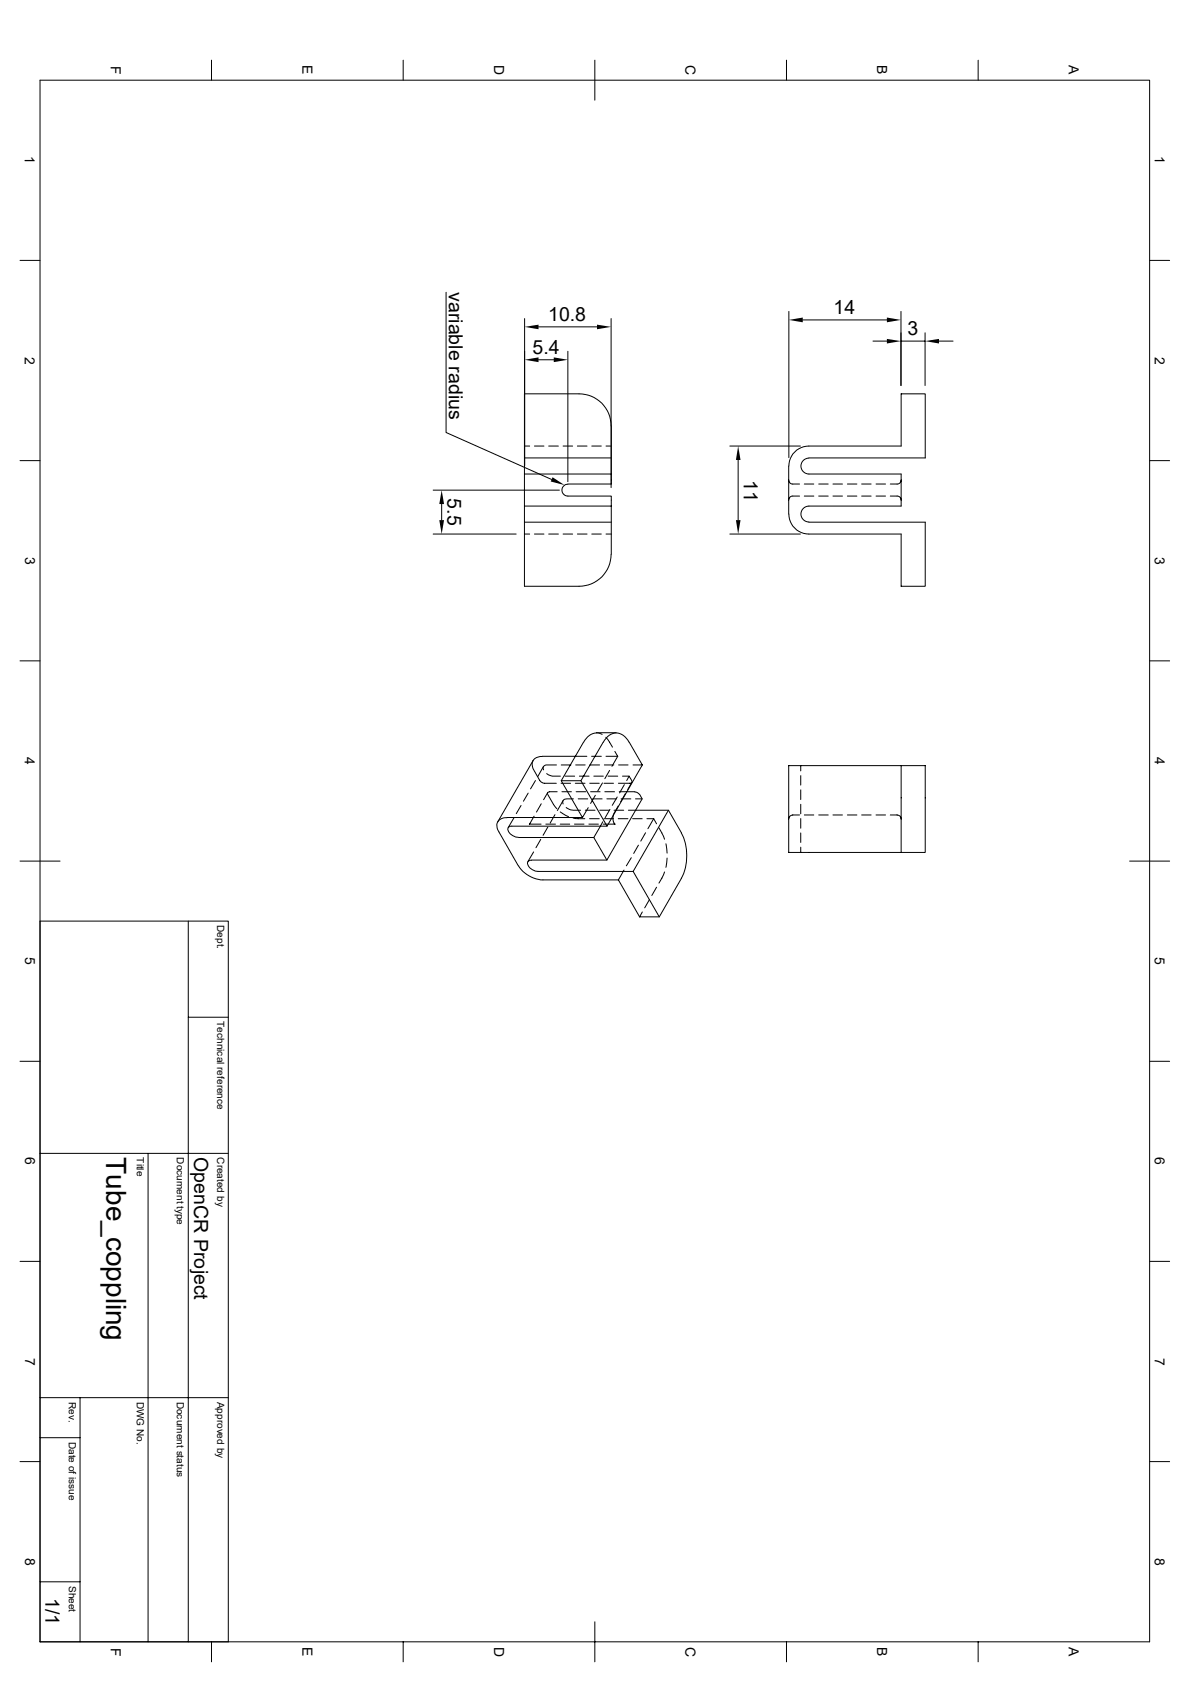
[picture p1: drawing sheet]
<svg xmlns="http://www.w3.org/2000/svg" width="297mm" height="420mm" viewBox="0 0 297 420" stroke-linecap="round" stroke-linejoin="round" font-family="sans-serif">
<g fill="none" stroke="#000" stroke-width=".25">
<path d="M52.8 15v5M100.6 15v5M148.5 15v10M196.3 15v5M244.1 15v5M10 20h276.9v390h-276.9zM5 65h5M111.3 73v35l26.4 11.7M130.9 79.5v36.8M152.5 79.5v42.3M196.9 77.8v36.5M200.4 79.9h21"/>
<path d="M224.9 77.8v18.5M286.9 65h5M134.4 81.6h14.6M134.4 89.8h3.8M141.7 87.7v32.6M217.9 85.2h3.5M224.9 85.2h6M230.9 83.1v13.2M234.4 85.2h3.5M5 115h5M130.9 114.3v4.1M130.9 111.4h1.3"/>
<path d="M133.4 111.4h2.4M136.9 111.4h2.5M140.5 111.4h2.4M144.1 111.4h2.4M147.7 111.4h2.4M151.3 111.4h1.3M152.5 106.3a7.9 7.9 0 0 0-8-8h-13.6v16h21.7M152.6 106.3v12.1M182.2 111.4h17.6M184.2 114.9v15M196.8 119.8a1.01 1.01 0 0 0 1.1 1.1h1.7M201.9 114.4a1.99 1.99 0 0 0-2 2 1.99 1.99 0 0 0 2 2h23v8h-23a1.99 1.99 0 0 0-2 2 1.99 1.99 0 0 0 2 1.9"/>
<path d="M201.9 114.3h29v-16h-6v13.1h-23a5.1 5.1 0 0 0-5 5l-.1 12a5.1 5.1 0 0 0 5.1 4.9h23v13.1h6v-16h-29M224.9 119.8a1.01 1.01 0 0 1-1 1.1h-1.7M286.9 115h5M108.1 133.3h20.7M108.1 122.4h31.5M110.2 125.9v4M130.9 126.4v4M130.9 133.3h1.3M133.4 133.3h2.4M136.9 133.3h2.5M140.5 133.3h2.4M141.7 120.9h10.9v-2.5h-21.7v8h21.7v-2.5h-10.9a1.48 1.48 0 0 1-1.4-1.5 1.48 1.48 0 0 1 1.4-1.5"/>
<path d="M144.1 133.3h2.4M147.7 133.3h2.4M151.3 133.3h1.3M152.6 126.4v12M152.6 130.4h-21.7v16h13.6a7.9 7.9 0 0 0 8-8M182.2 133.3h17.6M199.6 123.9h-1.7a1 1 0 0 0-1.1 1M200.7 123.9h2.4M200.7 120.9h2.4M204.3 123.9h2.4M204.3 120.9h2.4M207.9 123.9h2.4"/>
<path d="M207.9 120.9h2.4M211.5 123.9h2.4M211.5 120.9h2.4M215.1 123.9h2.3M215.1 120.9h2.3M218.7 123.9h2.3M218.7 120.9h2.3M222.2 123.9h1.7a1 1 0 0 1 1 1M5 165h5M286.9 165h5M131.8 198l-1.2 2.1M133.1 189.9a2.28 2.28 0 0 0 .2 2.5l1.4 2.5 .5 .4 .6 .3h3.1"/>
<path d="M133.1 189.9l-8.9 15.3M133.6 194.9l-1.2 2.1M135.6 191.4l-1.4 2.5M136.4 193.2l.8 .4a4.5 4.5 0 0 0 2.7 .2M136.7 197.9l-1 1.8M138.9 191h-2.3a.81 .81 0 0 0-.9 .3 .81 .81 0 0 0 0 .9M139.1 197.7h-1.9a.44 .44 0 0 0-.5 .2 .44 .44 0 0 0 0 .5l1.5 2.5 .8 1M140 195.6h2.4M140.1 191h2.4M140.1 194.9l5.3 9.2M140.3 197.7h2.3M140.5 199.9l-1.4 2.5"/>
<path d="M141.1 193.8h2.3M143.1 199.5h-1.6a.88 .88 0 0 0-.9 .3 .88 .88 0 0 0-.1 .9M143.6 195.6h2.4M143.7 191h2.3M143.8 197.7h2.4M144.3 199.5h2.4M144.6 193.8h2.4M146.5 188.8l-11.7 .1-1.2 .5-.5 .5M147.2 195.6h2.4M147.2 191h2.4M147.4 197.7h2.4M147.7 188.8h2.4"/>
<path d="M147.9 199.5h2.4M148.2 193.8h2.4M148.6 198.6l-1.2 2M148.9 183a3.9 3.9 0 0 0-3.2 2.3M150.4 195.5l-1.2 2M150.7 195.6h2.4M150.8 191h2.4M151 197.7h2.4M151.2 184.1l1.7 2.5M151.5 199.5h2.3M151.8 193.8h2.4M152.1 192.4l-1.1 2"/>
<path d="M153.5 187.6l.7 1.2h-2.9M153.8 183h-4.9l1.4 .4M154.1 199l-1.3 2.1M154.2 188.8l-1.5 2.5M154.4 191h2.4M154.6 197.7h3.9M155 199.5h2.4M155.4 193.8h1.6M155.8 195.9l-1.2 2.1M156.1 198.2l-1.2 2M156.4 194.9l.6-1.1 .6 1.1a.45 .45 0 0 1 .1 .5 .45 .45 0 0 1-.5 .2h-2.9M157 185.3a3.3 3.3 0 0 0-5.4-1.4l-1.1 1.4-5.5 9.6h-4.9l5.5-9.6"/>
<path d="M157.1 185.3l3.2 5.7M157.7 195.4l-1 1.7M158 191h2.3M158.5 197.7l.6 .3 .5 .4M158.6 199.5h1.7M159.7 198.4l.6 1.1-8.8 15.3-3.3-5.7 2.3-3.9M160.3 191l-8.8 15.3-6.5-11.4M199.9 191.2v1.3M199.9 193.7v2.3M199.9 197.2v2.4M224.9 191.2v21.7h6v-21.7h-34.1v21.7h28.1M5 215h10"/>
<path d="M126.5 204.2a2.14 2.14 0 0 0-2.3 1 2.14 2.14 0 0 0 .3 2.5l4.9 8.5M126.5 204.1h18.9M128.3 204.2l-1.5 2.5M129.4 209.1h18.8M129.4 216.2a7.7 7.7 0 0 0 6.1 3.5h18.8M130 201.1l-1.1 2.1M133.2 212.7l-1.5 2.5M133.3 203.8l-1.2 2h2.9M135 209.6l-1.2 2.1M135.1 200.7l-1.2 2.1M136.2 205.8h2.4M136.7 206.5l-1.1 2.1"/>
<path d="M138.5 203.4l-1.2 2.1M139.8 202.7l2.1 1.2M139.8 205.8h2.4M141.3 201.6l1.2 .6 2.4 .1M143 204.3l3 .1M143.4 205.8h2.4M146.1 202.3h2.4M146.8 201.7l-1.4 2.4M147 205.8h2.4M147.2 204.4h2.4M149.7 202.3h2.4M150.7 204.4h2.4"/>
<path d="M151.5 214.8h-18.8a.9 .9 0 0 0-1 .6 .9 .9 0 0 0 .3 1.1l.9 .7 1.4 .4h23.7M151.5 206.3h-23.7a.9 .9 0 0 0-1 .6 .9 .9 0 0 0 .3 1l.9 .8 1.4 .4M152.2 202.1l-1.2 2.1M153.2 202.3h2.5M154.3 204.4h2.4M154.3 201.3l-1.3 2.4v1.2l.5 .9h-3M154.3 219.7l5.3 9.2M155.7 217.3l-1.4 2.4M156.8 202.3h10l3.3 5.7M157.6 214.2l-1.3 2M157.9 204.4h2.4M159.3 211l-1.1 2.1"/>
<path d="M161.1 207.9l-1.2 2.1M161.5 204.4h1.7M163.2 204.4l-1.5 2.5M163.2 204.4l.7 1.3M164.5 206.7l1.4 2.9M165.9 217.7l-1.4 2.8M166.2 210.7l.3 2.3M166.5 214.2l-.3 2.4M166.8 202.3l-8.8 15.3 6.5 11.3M170.1 208a12.6 12.6 0 0 1 0 11.3M170.1 219.3l-5.6 9.6h-4.9M199.6 203.5h-1.7a1.08 1.08 0 0 0-1.1 1"/>
<path d="M199.9 200.8v2.4M199.9 204.4v2.4M199.9 208v2.4M199.9 211.5v1.4M200.7 203.5h2.4M204.3 203.5h2.4M207.9 203.5h2.4M211.5 203.5h2.4M215.1 203.5h2.3M218.7 203.5h2.3M222.2 203.5h1.7a1.01 1.01 0 0 1 1 1M281.9 215h10"/>
<path d="M10 230h47v180M47 230v180M160.3 227.7l-.7 1.2M162.1 224.6l-1.2 2.1M163.9 221.5l-1.2 2.1M47 254h10M5 265h5M286.9 265h5M10 288h47M37 288v122M5 315h5M286.9 315h5"/>
<path d="M10 359h10M10 349h47M20 349v61M5 365h5M286.9 365h5M10 395h10M52.8 410v5M100.6 410v5M148.5 405v10M196.3 410v5M244.1 410v5"/>
</g>
<g fill="#000">
<path d="M196.9 79.9l3.5-.6v1.2zM221.4 79.3l3.5 .6-3.5 .6zM130.9 81.6l3.5-.5v1.1zM130.9 89.8l3.5-.6v1.2zM138.2 89.2l3.5 .6-3.5 .6zM149 81.1l3.5 .5-3.5 .6zM221.4 84.6l3.5 .6-3.5 .6zM230.9 85.2l3.5-.6v1.2zM137.9 119.2l3 1.9-3.4-.9zM184.2 111.4l.6 3.5h-1.1zM110.2 122.4l.6 3.5h-1.2zM109.6 129.9h1.2l-.6 3.4z"/>
<path d="M183.7 129.9h1.1l-.6 3.4z"/>
</g>
<text font-size="7" x="26.5" y="289" transform="rotate(90 26.5 289)">Tube_coppling</text>
<g font-size="4.9">
<text x="112" y="72.9" transform="rotate(90 112 72.9)">variable radius</text>
<text x="136.8" y="80.2">10.8</text>
<text x="208" y="78.5">14</text>
<text x="226.5" y="83.7">3</text>
<text x="132.9" y="88.3">5.4</text>
<text x="185.6" y="119.8" transform="rotate(90 185.6 119.8)">11</text>
<text x="111.7" y="124.5" transform="rotate(90 111.7 124.5)">5.5</text>
<text x="48.5" y="289" transform="rotate(90 48.5 289)">OpenCR Project</text>
<text x="11.3" y="399.1" transform="rotate(90 11.3 399.1)">1/1</text>
</g>
<g font-size="3.5">
<text x="27.6" y="16.5" transform="rotate(90 27.6 16.5)">F</text>
<text x="75.5" y="16.3" transform="rotate(90 75.5 16.3)">E</text>
<text x="123.3" y="16.3" transform="rotate(90 123.3 16.3)">D</text>
<text x="171.1" y="16.3" transform="rotate(90 171.1 16.3)">C</text>
<text x="218.9" y="16.3" transform="rotate(90 218.9 16.3)">B</text>
<text x="266.8" y="16.3" transform="rotate(90 266.8 16.3)">A</text>
<text x="6.2" y="39" transform="rotate(90 6.2 39)">1</text>
<text x="288.2" y="39" transform="rotate(90 288.2 39)">1</text>
<text x="6.2" y="89" transform="rotate(90 6.2 89)">2</text>
<text x="288.2" y="89" transform="rotate(90 288.2 89)">2</text>
<text x="6.3" y="139" transform="rotate(90 6.3 139)">3</text>
<text x="288.2" y="139" transform="rotate(90 288.2 139)">3</text>
<text x="6.2" y="189" transform="rotate(90 6.2 189)">4</text>
<text x="288.2" y="189" transform="rotate(90 288.2 189)">4</text>
<text x="6.3" y="239" transform="rotate(90 6.3 239)">5</text>
<text x="288.2" y="239" transform="rotate(90 288.2 239)">5</text>
<text x="6.3" y="289" transform="rotate(90 6.3 289)">6</text>
<text x="288.2" y="289" transform="rotate(90 288.2 289)">6</text>
<text x="6.3" y="339" transform="rotate(90 6.3 339)">7</text>
<text x="288.2" y="339" transform="rotate(90 288.2 339)">7</text>
<text x="6.3" y="389" transform="rotate(90 6.3 389)">8</text>
<text x="288.2" y="389" transform="rotate(90 288.2 389)">8</text>
<text x="27.6" y="411.4" transform="rotate(90 27.6 411.4)">F</text>
<text x="75.5" y="411.3" transform="rotate(90 75.5 411.3)">E</text>
<text x="123.3" y="411.2" transform="rotate(90 123.3 411.2)">D</text>
<text x="171.1" y="411.2" transform="rotate(90 171.1 411.2)">C</text>
<text x="218.9" y="411.3" transform="rotate(90 218.9 411.3)">B</text>
<text x="266.8" y="411.3" transform="rotate(90 266.8 411.3)">A</text>
</g>
<g font-size="2.5">
<text x="54.2" y="231" transform="rotate(90 54.2 231)">Dept.</text>
<text x="54.2" y="255" transform="rotate(90 54.2 255)">Technical reference</text>
<text x="34.2" y="289" transform="rotate(90 34.2 289)">Title</text>
<text x="44.2" y="289" transform="rotate(90 44.2 289)">Document type</text>
<text x="54.2" y="289" transform="rotate(90 54.2 289)">Created by</text>
<text x="17.2" y="350" transform="rotate(90 17.2 350)">Rev.</text>
<text x="34.2" y="350" transform="rotate(90 34.2 350)">DWG No.</text>
<text x="44.2" y="350" transform="rotate(90 44.2 350)">Document status</text>
<text x="54.2" y="350" transform="rotate(90 54.2 350)">Approved by</text>
<text x="17.2" y="360" transform="rotate(90 17.2 360)">Date of issue</text>
<text x="17.2" y="396" transform="rotate(90 17.2 396)">Sheet</text>
</g>
</svg>
